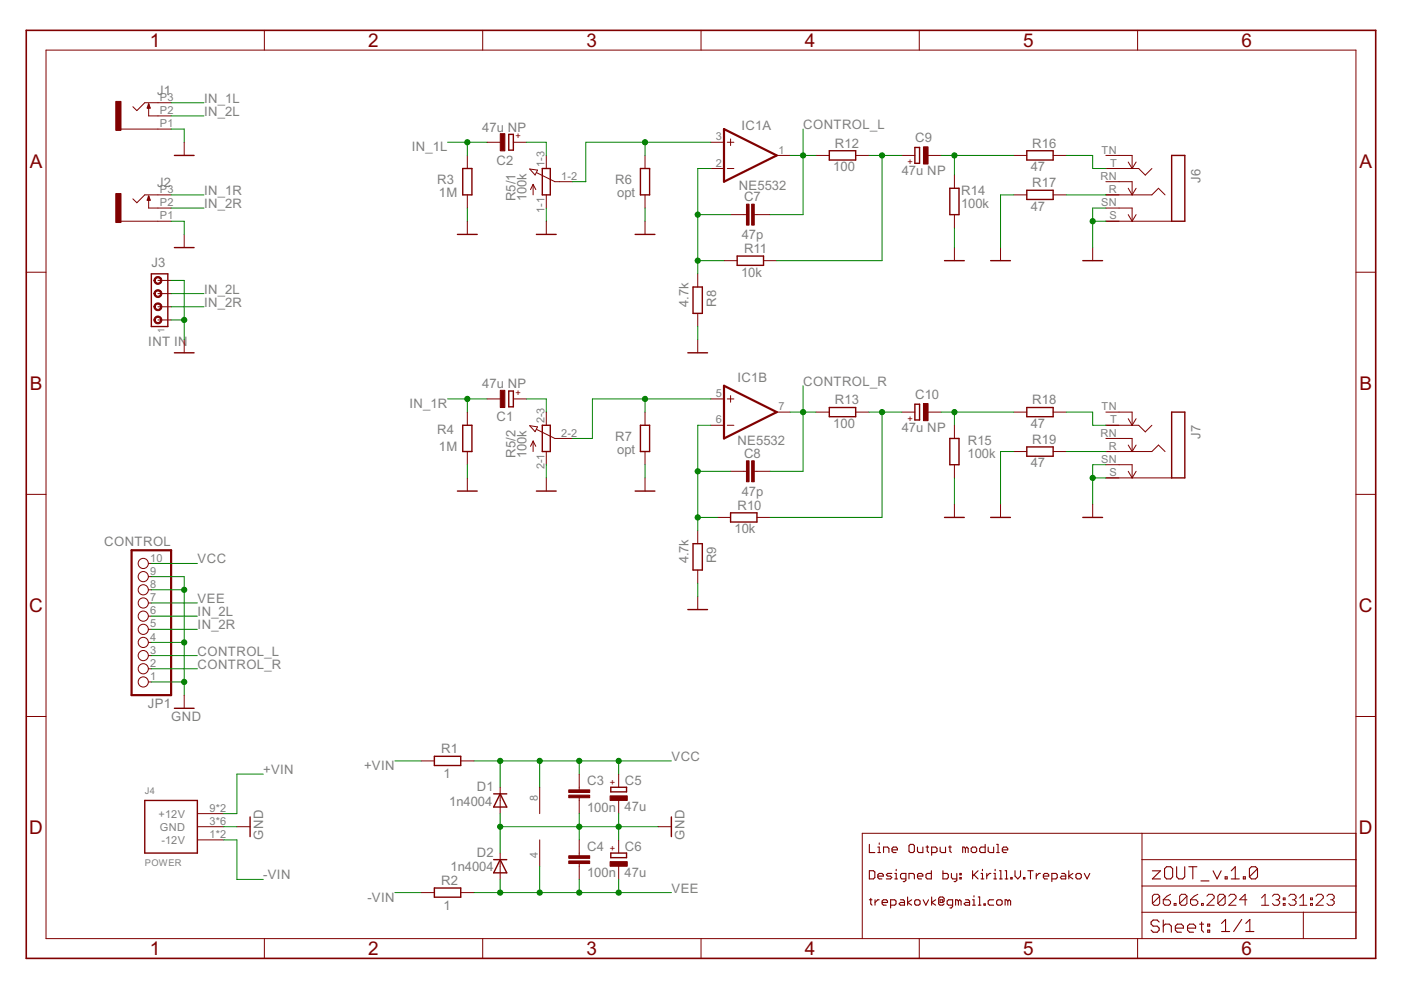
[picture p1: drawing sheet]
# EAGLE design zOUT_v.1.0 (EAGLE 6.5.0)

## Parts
C1  47u NP  CPOL-EUE2.5-6  [E2,5-6]
C2  47u NP  CPOL-EUE2.5-6  [E2,5-6]
C3  100n  C-EU050-024X044  [C050-024X044]
C4  100n  C-EU050-024X044  [C050-024X044]
C5  47u  CPOL-EUE2.5-5  [E2,5-5]
C6  47u  CPOL-EUE2.5-5  [E2,5-5]
C7  47p  C-EU050-024X044  [C050-024X044]
C8  47p  C-EU050-024X044  [C050-024X044]
C9  47u NP  CPOL-EUE2.5-6  [E2,5-6]
C10  47u NP  CPOL-EUE2.5-6  [E2,5-6]
D1  1n4004  1N4004"  [DO41-7.6]
D2  1n4004  1N4004"  [DO41-7.6]
IC1  NE5532  TL072P  [DIL08]
J1  IN L  WQP-PJ302M_JACK  [WQP-PJ302M_JACK]
J2  IN R  WQP-PJ302M_JACK  [WQP-PJ302M_JACK]
J3  INT IN  MTA04-100  [10X04MTA]
J4  POWER  POWER_SIMPLE10  [POWER_10]
J6  OUT L  STEREOSW1  [NMJ6HC-S]
J7  OUT R  STEREOSW1  [NMJ6HC-S]
JP1  CONTROL  PINHD-1X10  [1X10]
R1  1  R-EU_0204/7  [0204/7]
R2  1  R-EU_0204/7  [0204/7]
R3  1M  R-EU_0204/7  [0204/7]
R4  1M  R-EU_0204/7  [0204/7]
R5  100k  3RP/1610G  [3RP/1610G]
R6  opt  R-EU_0204/7  [0204/7]
R7  opt  R-EU_0204/7  [0204/7]
R8  4.7k  R-EU_0204/7  [0204/7]
R9  4.7k  R-EU_0204/7  [0204/7]
R10  10k  R-EU_0204/7  [0204/7]
R11  10k  R-EU_0204/7  [0204/7]
R12  100  R-EU_0204/7  [0204/7]
R13  100  R-EU_0204/7  [0204/7]
R14  100k  R-EU_0204/7  [0204/7]
R15  100k  R-EU_0204/7  [0204/7]
R16  47  R-EU_0204/7  [0204/7]
R17  47  R-EU_0204/7  [0204/7]
R18  47  R-EU_0204/7  [0204/7]
R19  47  R-EU_0204/7  [0204/7]

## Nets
+VIN: J4.9(+12V) J4.10(+12V) R1.1
-VIN: J4.1(-12V) J4.2(-12V) R2.1
CONTROL_L: C7.2 IC1.1(A:OUT) JP1.3 R12.1
CONTROL_R: C8.2 IC1.7(B:OUT) JP1.2 R13.1
GND: C3.2 C4.1 C5.- C6.+ D1.A D2.C J1.P1 J2.P1 J3.1 J3.4 J4.3(GND) J4.4(GND) J4.5(GND) J4.6(GND) J4.7(GND) J4.8(GND) J6.S J6.SN J7.S J7.SN JP1.1 JP1.4 JP1.8 JP1.9 R3.2 R4.2 R5.1-1(/1:A) R5.2-1(/2:A) R6.2 R7.2 R8.2 R9.2 R14.2 R15.2 R17.1 R19.1
IN_1L: C2.- J1.P3 R3.1
IN_1R: C1.- J2.P3 R4.1
IN_2L: J1.P2 J3.3 JP1.6
IN_2R: J2.P2 J3.2 JP1.5
N$1: C10.+ R10.2 R13.2
N$2: J6.R R17.2
N$5: C9.+ R11.2 R12.2
N$6: J7.R R19.2
N$9: J6.T R16.2
N$10: C1.+ R5.2-3(/2:E)
N$11: J7.T R18.2
N$12: C9.- R14.1 R16.1
N$13: C8.1 IC1.6(B:-IN) R9.1 R10.1
N$14: C2.+ R5.1-3(/1:E)
N$16: IC1.3(A:+IN) R5.1-2(/1:S) R6.1
N$17: IC1.5(B:+IN) R5.2-2(/2:S) R7.1
N$18: C10.- R15.1 R18.1
VCC: C3.1 C5.+ D1.C IC1.8(P:V+) JP1.10 R1.2
VEE: C4.2 C6.- D2.A IC1.4(P:V-) JP1.7 R2.2
VGND_L: C7.1 IC1.2(A:-IN) R8.1 R11.1
Unconnected: J6.RN J6.TN J7.RN J7.TN

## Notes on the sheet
- Line Output module
- Designed by: Kirill.V.Trepakov
- trepakovk@gmail.com
